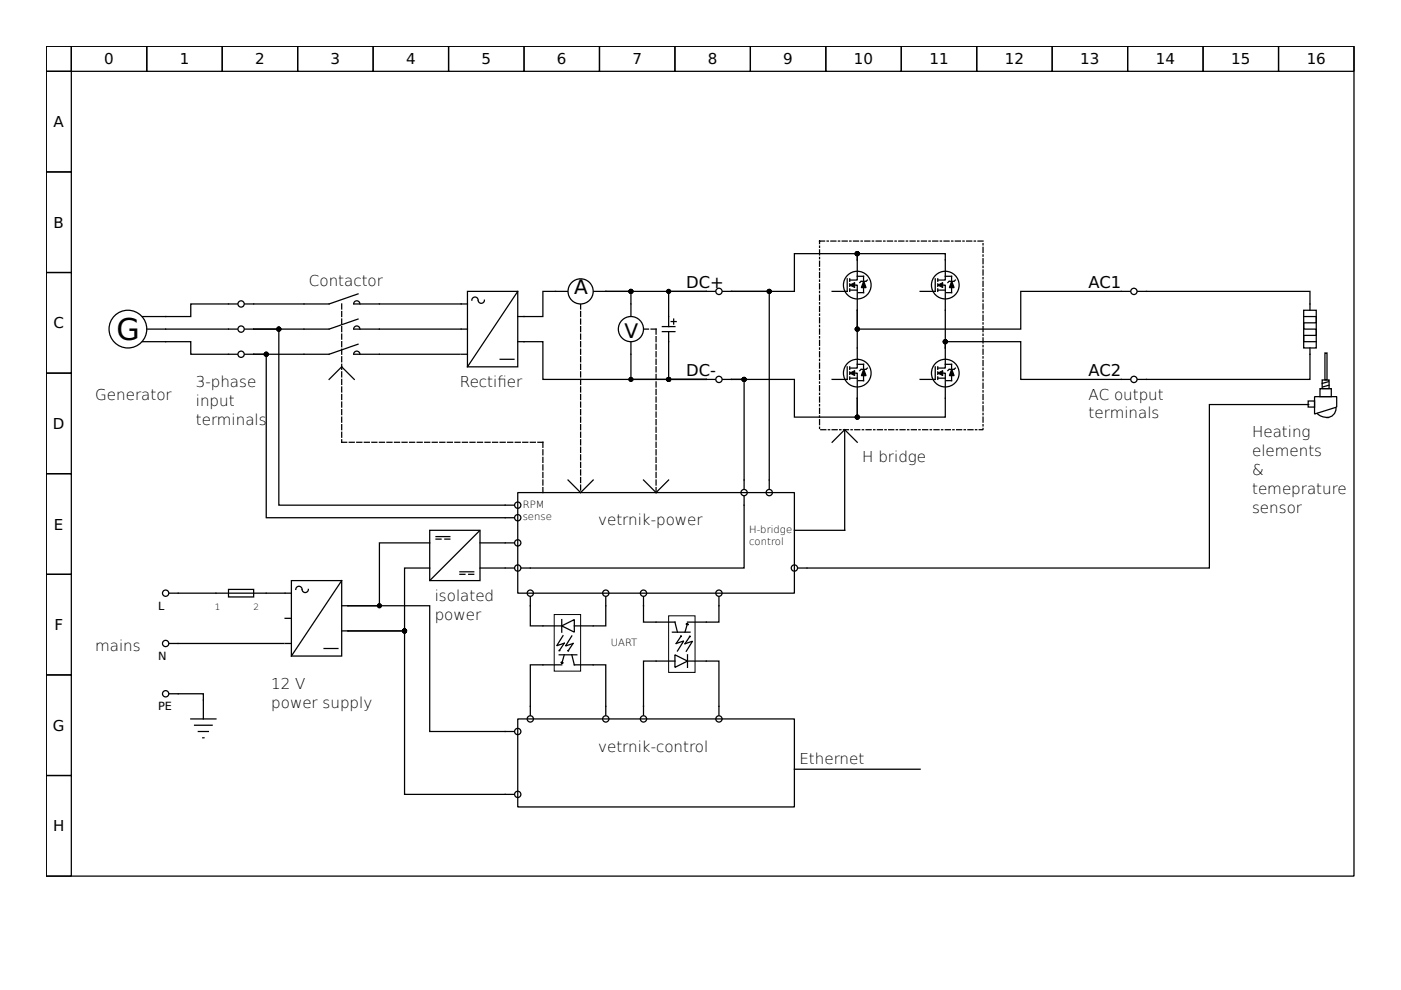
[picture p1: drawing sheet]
<svg xmlns="http://www.w3.org/2000/svg" width="297mm" height="210mm" viewBox="0 0 297 210" stroke-linecap="round" stroke-linejoin="round" font-family="sans-serif">
<g fill="none" stroke="#000" stroke-width=".27">
<path d="M9.8 9.8h277.3v176h-277.3zM9.8 9.8h5.3v5.3h-5.3zM9.8 15.1h5.3v21.4h-5.3zM15.1 9.8h16v5.3h-16zM31.1 9.8h16v5.3h-16zM47.1 9.8h16v5.3h-16zM63.1 9.8h16v5.3h-16zM79.1 9.8h16v5.3h-16zM95.1 9.8h16v5.3h-16zM111.1 9.8h16v5.3h-16zM127.1 9.8h16v5.3h-16zM143.1 9.8h16v5.3h-16z"/>
<path d="M159.1 9.8h16v5.3h-16zM175.1 9.8h16v5.3h-16zM191.1 9.8h16v5.3h-16zM207.1 9.8h16v5.3h-16zM223.1 9.8h16v5.3h-16zM239.1 9.8h16v5.3h-16zM255.1 9.8h16v5.3h-16zM271.1 9.8h16v5.3h-16zM9.8 36.5h5.3v21.3h-5.3zM9.8 57.8h5.3v21.3h-5.3zM9.8 79.1h5.3v21.3h-5.3zM30.2 67.1h4.9"/>
<path d="M30.2 72.4h4.9M31.1 69.8h4M117.8 61.8h10.6M179.6 77.8v2.6h-3.2M180.2 77.8v.5M180.2 78.8v.6M180.2 79.9v.5M180.7 79.1h1.1v5.3M181.8 73.8v4.2h-1.6M181.8 77.2h1.3v3.5h-1.1M182.6 78.3l-.3 .3M182.6 78.3h.9"/>
<path d="M183.9 78l-.3 .3M69.8 80.4l2.6-2.6 2.7 2.6M179.1 91.1l-2.7 2.7M179.1 91.1v21.3h-10.7M179.1 91.1l2.7 2.7M180.2 80.2h1.6M237.7 80.4h1.9M241.2 80.4h1.9M9.8 100.4h5.3v21.4h-5.3zM109.8 104.4h58.6v21.4h-58.6zM120.4 101.8l2.7 2.6 2.7-2.6M136.4 101.8l2.7 2.6 2.7-2.6"/>
<path d="M9.8 121.8h5.3v21.3h-5.3zM9.8 143.1h5.3v21.3h-5.3zM109.8 152.4h58.6v18.7h-58.6zM9.8 164.4h5.3v21.4h-5.3zM168.4 163.1h26.7"/>
<circle cx="27.1" cy="69.8" r="4"/>
<circle cx="181.8" cy="79.1" r="2.93"/>
<circle cx="240.4" cy="80.4" r=".67"/>
</g>
<path d="M72.4 64.4v29.4M123.1 64.4v40M136.4 69.8h2.7M139.1 69.8v34.6M72.4 93.8h42.7M115.1 93.8v10.6" fill="none" stroke="#000" stroke-width=".27" stroke-dasharray="1.1 .5"/>
<path d="M173.8 51.1h34.6v40h-34.6z" fill="none" stroke="#000" stroke-width=".27" stroke-dasharray="1.1 .5 .3 .5"/>
<path d="M180.2 79.1l1-.5v1z" fill="#000" stroke="#000" stroke-width=".21"/>
<path d="M183.1 78.3l.5 1.3h-1z" fill-rule="evenodd" fill="#000" stroke="#000" stroke-width=".27"/>
<circle cx="123.1" cy="61.8" r="2.67" fill="#fff" stroke="#000" stroke-width=".27"/>
<path d="M198.8 79.1l1.1-.5v1z" fill="#000" stroke="#000" stroke-width=".21"/>
<g fill="none" stroke="#000" stroke-width=".27">
<path d="M48.4 64.4h1.9M48.4 75.1h1.9M48.4 69.8h1.9M51.9 64.4h1.9M51.9 75.1h1.9M51.9 69.8h1.9M75 75.1a.67 .67 0 0 1 .6-.7 .67 .67 0 0 1 .7 .7M75.1 75.1h5.3M75.9 73l-6.1 2.1h-5.4M133.8 64.4v10.7M198.3 77.8v2.6h-3.2M198.8 77.8v.5"/>
<path d="M198.8 78.8v.6M198.8 79.9v.5M199.4 79.1h1v5.3M200.4 73.8v4.2h-1.6M200.4 77.2h1.4v3.5h-1.1M201.2 78.3l-.2 .3M201.3 78.3h.9M202.6 78l-.3 .3M237.7 61.8h1.9M241.2 61.8h1.9M149.8 80.4h1.8M153.2 80.4h1.9"/>
<path d="M198.8 80.2h1.6M163.1 101.8v1.8M35.9 125.8h1.9M35.9 136.4h1.9M40.5 152.4h5.3M41.3 153.8h3.7M42.1 155.1h2.1M43 156.4h.2M43.1 148.4v4"/>
<circle cx="51.1" cy="64.4" r=".67"/>
<circle cx="51.1" cy="69.8" r=".67"/>
<circle cx="51.1" cy="75.1" r=".67"/>
<circle cx="200.4" cy="79.1" r="2.93"/>
<circle cx="240.4" cy="61.8" r=".67"/>
<circle cx="152.4" cy="80.4" r=".67"/>
<circle cx="163.1" cy="104.4" r=".67"/>
<circle cx="35.1" cy="125.8" r=".67"/>
<circle cx="35.1" cy="136.4" r=".67"/>
</g>
<path d="M201.8 78.3l.5 1.3h-1z" fill-rule="evenodd" fill="#000" stroke="#000" stroke-width=".27"/>
<circle cx="133.8" cy="69.8" r="2.67" fill="#fff" stroke="#000" stroke-width=".27"/>
<g fill="none" stroke="#000" stroke-width=".27">
<path d="M179.6 59.1v2.7h-3.2M180.2 59.1v.5M181.8 55.1v4.3h-1.6M181.8 58.6h1.3v3.4h-1.1M181.8 55.1v-1.3h18.6v5.6h-1.6M181.8 55.1v-1.3h-13.4v8h-13.3M182.6 59.6l-.3 .3M182.6 59.6h.9M183.9 59.4l-.3 .2M198.3 59.1v2.7h-3.2M198.8 59.1v.5M200.4 58.6h1.4v3.4h-1.1"/>
<path d="M201.2 59.6l-.2 .3M201.3 59.6h.9M202.6 59.4l-.3 .2M35.1 69.8h13.3M35.1 72.4h5.4v2.7h7.9M48.4 64.4h-7.9v2.7h-5.4M64.4 75.1h-10.6h2.6v34.7h52.6M75 69.8a.67 .67 0 0 1 .6-.7 .67 .67 0 0 1 .7 .7M75 64.4a.67 .67 0 0 1 .6-.6 .67 .67 0 0 1 .7 .6M75.1 69.8h24M75.9 62.3l-6.1 2.1h-16M75.9 67.6l-6.1 2.2h-16h5.3v37.3h49.9"/>
<path d="M80.4 75.1h17.1M97.8 75.1h1.3M99.1 61.8h10.7v16h-10.7zM99.1 64.4h-24M101.4 63.6a.67 .67 0 0 0-.7-.6 .67 .67 0 0 0-.7 .6M102.7 63.6a.67 .67 0 0 1-.6 .7 .67 .67 0 0 1-.7-.6M106 76.2h3M109.8 72.4h5.3v8h34.7M109.8 61.8l-10.7 16M117.8 61.8h-2.7v5.3h-5.3M133.8 75.1v5.3h16M140.4 70.3h2.7"/>
<path d="M140.4 69.2h2.7M141.8 70.3v10.1h8M142.3 68.2h1.1M142.8 67.6v1.1M149.8 61.8h-21.4h5.4v2.6M149.8 61.8h-8v7.4M149.8 61.8h1.8M153.2 61.8h1.9M155.1 61.8h8v40M180.2 61.5h1.6M180.2 60.2v.5M180.2 61.2v.6"/>
<path d="M180.7 60.4h1.1v5.4M181.8 65.8v8M198.8 61.5h1.6M198.8 60.2v.5M198.8 61.2v.6M199.4 60.4h1v13.4v-1.4h16v8h21.3M237.7 61.8h-21.3v8h-34.6v-4M243.1 61.8h34.6v4M276.4 65.8h2.7v8h-2.7zM276.4 67.1h2.7v1.3h-2.7v1.4h2.7v1.3h-2.7v1.3h2.7M277.7 73.8v6.6h-34.6M280.9 74.8h.5v5.8h-.5z"/>
<path d="M200.4 84.4v4h-18.6v-4v4h-13.4v-8h-13.3h2.7v23.2M277.4 85h1.3v1.3h-1.3zM277.5 85.8h-21.1v34.6h-87.2M278.7 84.1h4.7v2.2l-4.7 1.5zM279.3 87.7a2.81 2.81 0 0 0 2.3 .8M279.9 82.4h2.4v1.7h-2.4zM280.3 80.6h1.5v1.8h-1.5zM281.6 80.9l-1.3 .4M281.8 81.7l-1.3 .3M283.3 86.6a1.92 1.92 0 0 1-1.9 1.9M91.1 112.4h10.7v10.7h-10.7zM91.1 115.1h-10.7v13.3h-6.6"/>
<path d="M92.4 114.3h1.1M92.4 113.8h3M94.3 114.3h1.1M101.7 112.5l-10.5 10.5M109 115.1h-7.2M157.8 105.2v15.2h-47.2M37.8 136.4h22.4M48.4 125h5.4v1.6h-5.4zM60.4 131.1h1.4M60.4 136.4h1.4M61.8 123.1h10.6v16h-10.6zM61.8 125.8h-24"/>
<path d="M64 124.9a.67 .67 0 0 0-.6-.6 .67 .67 0 0 0-.7 .7M65.4 125a.67 .67 0 0 1-.7 .6 .67 .67 0 0 1-.7-.6M68.7 137.5h2.9M72.4 123.1l-10.6 16M72.4 133.8h1.4M72.4 128.4h1.4M73.8 128.4h17.3v26.7h17.9M73.8 133.8h12v34.6h23.2M91.1 120.4h-5.3v13.4h-12M97.5 121.8h1.1M97.5 121.2h2.9M99.4 121.8h1"/>
<path d="M109 120.4h-7.2M112.4 126.6v6.1h6.7M118.6 138.8h3.7M119.1 132.7l2.7-1.3v2.6zM119.1 131.4v2.6M119.4 134.8l-1.4 2.1 1.6-.5-1 1.5M119.6 138.8l-.4 1.6M121.2 134.8l-1.3 2.2 1.6-.6-1 1.5M121.2 138.8l.6 2.2h6.6v10.6M128.4 126.6v6.1h-6.6M136.4 126.6v5.3h6.7l.5 2.1M142.6 134h3.7"/>
<path d="M143.1 138.8l2.7 1.4-2.7 1.3zM144.4 134.9l-1 1.5 1.6-.5-1.4 2.1M145.7 132.4l-.5 1.6M145.8 138.8v2.7M146.2 135l-1 1.5 1.6-.5-1.3 2.1M152.4 126.6v5.3h-6.6M35.9 147.1h7.2v1.3M119.1 141h-6.7v10.6M143.1 140.2h-6.7v11.4M145.8 140.2h6.6v11.4"/>
<circle cx="152.4" cy="61.8" r=".67"/>
<circle cx="181.8" cy="60.4" r="2.93"/>
<circle cx="200.4" cy="60.4" r="2.93"/>
<circle cx="109.8" cy="109.8" r=".67"/>
<circle cx="109.8" cy="115.1" r=".67"/>
<circle cx="109.8" cy="107.1" r=".67"/>
<circle cx="157.8" cy="104.4" r=".67"/>
<circle cx="109.8" cy="120.4" r=".67"/>
<circle cx="112.4" cy="125.8" r=".67"/>
<circle cx="128.4" cy="125.8" r=".67"/>
<circle cx="136.4" cy="125.8" r=".67"/>
<circle cx="152.4" cy="125.8" r=".67"/>
<circle cx="168.4" cy="120.4" r=".67"/>
<circle cx="35.1" cy="147.1" r=".67"/>
<circle cx="109.8" cy="155.1" r=".67"/>
<circle cx="112.4" cy="152.4" r=".67"/>
<circle cx="128.4" cy="152.4" r=".67"/>
<circle cx="136.4" cy="152.4" r=".67"/>
<circle cx="152.4" cy="152.4" r=".67"/>
<circle cx="109.8" cy="168.4" r=".67"/>
</g>
<path d="M180.2 60.4l1-.5v1.1zM198.8 60.4l1.1-.5v1.1z" fill="#000" stroke="#000" stroke-width=".21"/>
<g fill="#000" stroke="#000" stroke-width=".27">
<path d="M183.1 59.6l.5 1.4h-1z" fill-rule="evenodd"/>
<path d="M201.8 59.6l.5 1.4h-1z" fill-rule="evenodd"/>
<path d="M118.5 137.8l.3 .1-.2 .1z" fill-rule="evenodd"/>
<path d="M120.4 137.8l.2 .2h-.2z" fill-rule="evenodd"/>
<path d="M144.2 134.9l.2-.1 .1 .2z" fill-rule="evenodd"/>
<path d="M145.4 132.3l.4-.1 .1 .3z" fill-rule="evenodd"/>
<path d="M146.1 134.9h.2v.2z" fill-rule="evenodd"/>
<path d="M118.9 140.4l.5 .1-.3 .2z" fill-rule="evenodd"/>
<circle cx="181.8" cy="53.8" r=".4"/>
<circle cx="56.4" cy="75.1" r=".4"/>
<circle cx="59.1" cy="69.8" r=".4"/>
<circle cx="133.8" cy="61.8" r=".4"/>
<circle cx="141.8" cy="61.8" r=".4"/>
<circle cx="163.1" cy="61.8" r=".4"/>
<circle cx="181.8" cy="69.8" r=".4"/>
<circle cx="200.4" cy="72.4" r=".4"/>
<circle cx="133.8" cy="80.4" r=".4"/>
<circle cx="141.8" cy="80.4" r=".4"/>
<circle cx="157.8" cy="80.4" r=".4"/>
<circle cx="181.8" cy="88.4" r=".4"/>
<circle cx="80.4" cy="128.4" r=".4"/>
<circle cx="85.8" cy="133.8" r=".4"/>
</g>
<path d="M117.5 130.3h5.6v12h-5.6zM141.8 130.6h5.6v12h-5.6z" fill="none" stroke="#000" stroke-width=".21"/>
<text font-size="6.4" x="24.7" y="72.2">G</text>
<g font-size="4.3">
<text x="121.8" y="62.3">A</text>
<text x="132.4" y="71.6">V</text>
</g>
<g font-size="3.5">
<text x="145.5" y="61">DC+</text>
<text x="230.8" y="61">AC1</text>
<text x="145.5" y="79.6">DC-</text>
<text x="230.8" y="79.6">AC2</text>
</g>
<g font-size="3.2">
<text x="22.1" y="13.7">0</text>
<text x="38.1" y="13.7">1</text>
<text x="54.1" y="13.7">2</text>
<text x="70.1" y="13.7">3</text>
<text x="86.1" y="13.7">4</text>
<text x="102.1" y="13.7">5</text>
<text x="118.1" y="13.7">6</text>
<text x="134.1" y="13.7">7</text>
<text x="150.1" y="13.7">8</text>
<text x="166.1" y="13.7">9</text>
<text x="181.1" y="13.7">10</text>
<text x="197.1" y="13.7">11</text>
<text x="213.1" y="13.7">12</text>
<text x="229" y="13.7">13</text>
<text x="245" y="13.7">14</text>
<text x="261" y="13.7">15</text>
<text x="277" y="13.7">16</text>
<text x="11.4" y="27">A</text>
<text x="11.4" y="48.3">B</text>
<text x="65.5" y="60.7">Contactor</text>
<text x="11.3" y="69.6">C</text>
<text x="41.5" y="82">3-phase</text>
<text x="97.5" y="82">Rectifer</text>
<text x="105.4" y="82">i</text>
<text x="20.2" y="84.7">Generator</text>
<text x="41.5" y="86">input</text>
<text x="230.8" y="84.7">AC output</text>
<text x="230.8" y="88.7">terminals</text>
<text x="11.2" y="91">D</text>
<text x="41.5" y="90">terminals</text>
<text x="265.5" y="92.7">Heating</text>
<text x="182.8" y="98">H bridge</text>
<text x="265.5" y="96.7">elements</text>
<text x="265.5" y="100.7">&amp;</text>
<text x="265.5" y="104.7">temeprature</text>
<text x="11.4" y="112.3">E</text>
<text x="126.8" y="111.4">vetrnik-power</text>
<text x="265.5" y="108.7">sensor</text>
<text x="92.2" y="127.4">isolated</text>
<text x="92.2" y="131.4">power</text>
<text x="11.5" y="133.6">F</text>
<text x="20.2" y="138">mains</text>
<text x="57.5" y="146">12 V</text>
<text x="11.2" y="155">G</text>
<text x="57.5" y="150">power supply</text>
<text x="126.8" y="159.4">vetrnik-control</text>
<text x="169.5" y="162">Ethernet</text>
<text x="11.3" y="176.3">H</text>
</g>
<g font-size="2.4">
<text x="33.5" y="129.2">L</text>
<text x="33.5" y="139.9">N</text>
<text x="33.5" y="150.6">PE</text>
</g>
<g font-size="2.1">
<text x="110.8" y="107.6">RPM</text>
<text x="110.8" y="110.3">sense</text>
<text x="158.8" y="113">H-bridge</text>
<text x="158.8" y="115.6">control</text>
<text x="129.5" y="137">UART</text>
</g>
<g font-size="1.9">
<text x="45.5" y="129.2">1</text>
<text x="53.8" y="129.2">2</text>
</g>
</svg>
